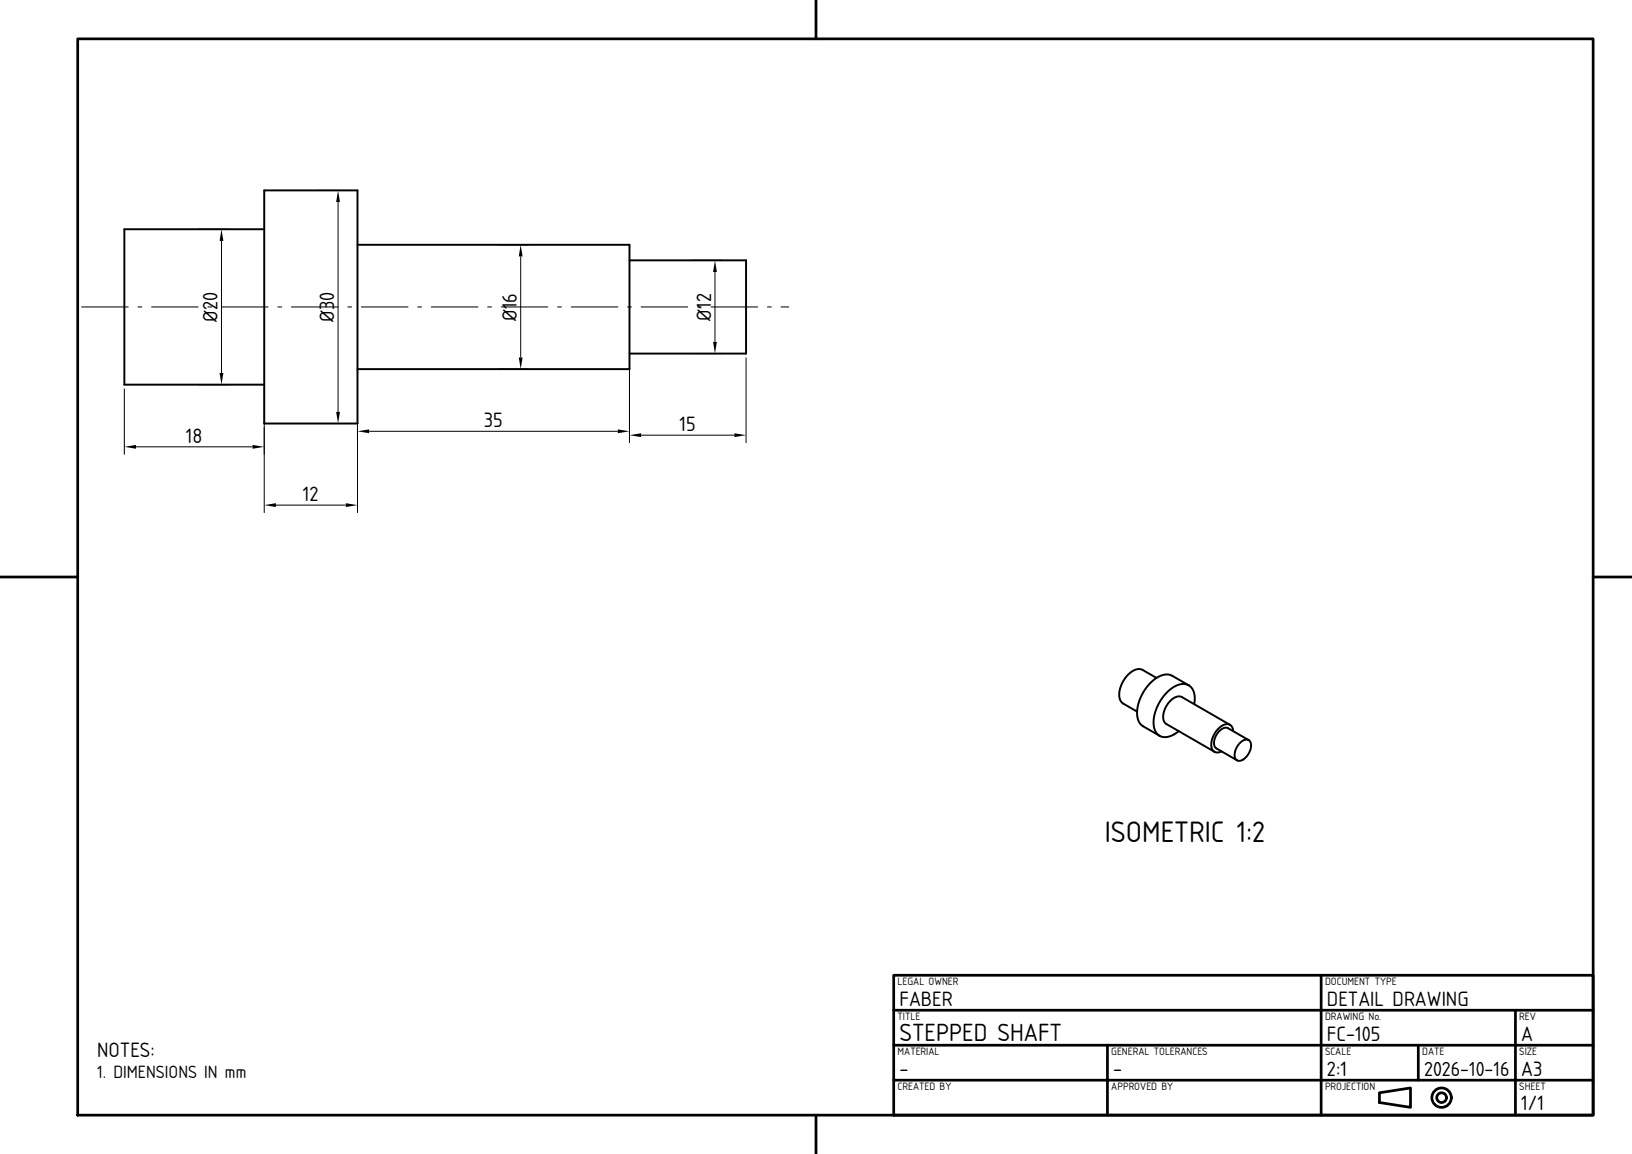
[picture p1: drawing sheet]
<svg xmlns="http://www.w3.org/2000/svg" width="420mm" height="297mm" viewBox="0 0 420 297" stroke-linecap="round" stroke-linejoin="round" font-family="sans-serif">
<!-- layer: visible -->
<g fill="none" stroke="#000" stroke-width=".5">
<path d="M68 49h24v60h-24zM68 59h-36v40h36M92 63h70v32h-70M162 67h30v24h-30M297.6 174.5l-3.5-2.1a3.7 3.7 0 0 0-4.3 1.8 6 6 0 0 0-1.3 6.4l.6 .5 3.5 2M305.9 176.4l.8 .7 .6 1.1 .2 1.4-.2 1.6M305.9 176.4a4.6 4.6 0 0 0-5.1 1.3 11 11 0 0 0-3.8 9.7 3.1 3.1 0 0 0 1.4 2M305.9 176.4l-4.2-2.5a4.6 4.6 0 0 0-5.1 1.4 11 11 0 0 0-3.8 9.7 3.1 3.1 0 0 0 1.4 1.9l4.2 2.5M303.3 188.2l-1.3 .9-1.3 .5-1.3 .1-1-.3M314.4 193.4l-1 .3-.9-.2M316.5 186.6l-12.3-7.2a3.3 3.3 0 0 0-3.8 1.9 4.2 4.2 0 0 0-.5 4.9l12.6 7.3M316.5 186.6l.6 .6 .3 1"/>
<path d="M316.5 186.6a3.3 3.3 0 0 0-3.7 1.8 4.2 4.2 0 0 0-.5 4.9l.2 .2M321.3 190.5l-5.3-3.1a2.9 2.9 0 0 0-3.2 2.3 2.37 2.37 0 0 0 .2 2.9l5.3 3.1M321.3 190.5a2.98 2.98 0 0 1-.4 4l-1.3 1.2-.7 .1-.6-.1M321.3 190.5a2.9 2.9 0 0 0-3.2 2.2 2.37 2.37 0 0 0 .2 3"/>
</g>
<!-- layer: center -->
<g fill="none" stroke="#000" stroke-width=".26">
<path d="M21 79h12M35.5 79h1M39 79h12M53.5 79h1M57 79h12M71.5 79h1M75 79h12M89.5 79h1M93 79h12M107.5 79h1M111 79h12M125.5 79h1"/>
<path d="M129 79h12M143.5 79h1M147 79h12M161.5 79h1M165 79h12M179.5 79h1M183 79h12M197.5 79h1M201 79h2"/>
</g>
<!-- layer: frame -->
<g fill="none" stroke="#000" stroke-width=".7">
<path d="M20 10h390v277h-390zM210 0v10M0 148.5h20M410 148.5h10M230 251h180v36h-180zM230 260h180M340 251v36M390 260v27M230 278h180M230 269h180M285 269v18M365 269v9"/>
<path d="M210 287v10M355 281.2l8-1.2v5l-8-1.3z"/>
<circle cx="371" cy="282.5" r="2.5"/>
<circle cx="371" cy="282.5" r="1.25"/>
</g>
<!-- layer: Dimensions -->
<g fill="none" stroke="#000" stroke-width=".26">
<path d="M51 59h8M81 49h8M87 52v54M57 62v34M128 63h8M134 66v26M178 67h8M184 70v18M51 99h8M92 96v36M128 95h8M162 92v22"/>
<path d="M178 91h8M192 92v22M32 100v17M35 115h30M68 100v32M81 109h8M95 111h64M165 112h24M71 130h18"/>
</g>
<g fill="#000">
<path d="M87 49l.5 3h-1zM57 59l.5 3h-1zM134 63l.5 3h-1zM184 67l.5 3h-1zM56.5 96h1l-.5 3zM133.5 92h1l-.5 3zM183.5 88h1l-.5 3zM32 115l3-.5v1zM65 114.5l3 .5-3 .5zM86.5 106h1l-.5 3zM92 111l3-.5v1zM159 110.5l3 .5-3 .5z"/>
<path d="M162 112l3-.5v1zM189 111.5l3 .5-3 .5zM68 130l3-.5v1zM89 129.5l3 .5-3 .5z"/>
</g>
<text font-size="7.2" x="284.3" y="216.8">ISOMETRIC 1:2</text>
<text font-size="6" x="231.5" y="267.8">STEPPED SHAFT</text>
<g font-size="5">
<text x="56" y="82.8" transform="rotate(-90 56 82.8)">Ø20</text>
<text x="86" y="82.9" transform="rotate(-90 86 82.9)">Ø30</text>
<text x="133" y="82.6" transform="rotate(-90 133 82.6)">Ø16</text>
<text x="183" y="82.5" transform="rotate(-90 183 82.5)">Ø12</text>
<text x="47.9" y="114">18</text>
<text x="124.6" y="110">35</text>
<text x="174.9" y="111">15</text>
<text x="78" y="129">12</text>
<text x="231.5" y="258.8">FABER</text>
<text x="341.5" y="258.8">DETAIL DRAWING</text>
<text x="341.5" y="267.8">FC-105</text>
<text x="391.5" y="267.8">A</text>
<text x="25" y="272">NOTES:</text>
<text x="231.5" y="276.8">-</text>
<text x="286.5" y="276.8">-</text>
<text x="341.5" y="276.8">2:1</text>
<text x="391.5" y="276.8">A3</text>
<text x="391.5" y="285.8">1/1</text>
</g>
<text font-size="4.9" x="366.5" y="276.8">2026-10-16</text>
<text font-size="4.3" x="25" y="277.5">1. DIMENSIONS IN mm</text>
<g font-size="2.6">
<text x="231" y="253.4">LEGAL OWNER</text>
<text x="341" y="253.4">DOCUMENT TYPE</text>
<text x="231" y="262.4">TITLE</text>
<text x="341" y="262.4">DRAWING No.</text>
<text x="391" y="262.4">REV</text>
<text x="231" y="271.4">MATERIAL</text>
<text x="286" y="271.4">GENERAL TOLERANCES</text>
<text x="341" y="271.4">SCALE</text>
<text x="366" y="271.4">DATE</text>
<text x="391" y="271.4">SIZE</text>
<text x="231" y="280.4">CREATED BY</text>
<text x="286" y="280.4">APPROVED BY</text>
<text x="341" y="280.4">PROJECTION</text>
<text x="391" y="280.4">SHEET</text>
</g>
</svg>
